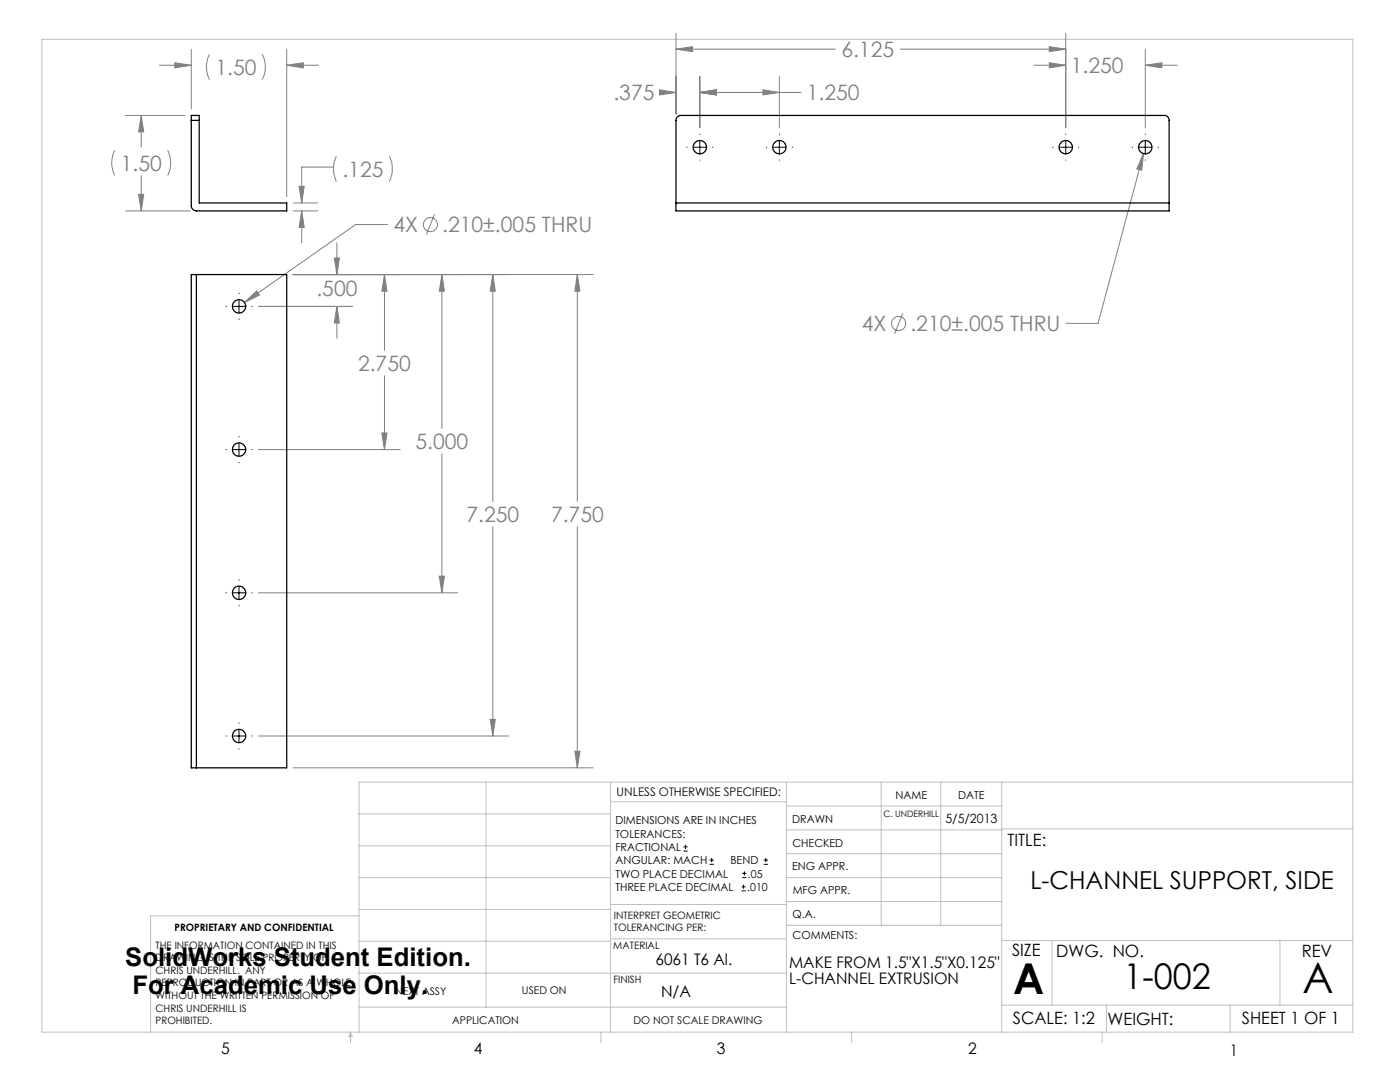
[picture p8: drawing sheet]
<svg xmlns="http://www.w3.org/2000/svg" width="279mm" height="216mm" viewBox="0 0 279 216" stroke-linecap="round" stroke-linejoin="round" font-family="sans-serif">
<g fill="none" stroke="#808080" stroke-width=".2">
<path d="M31.8 13h6.4M34.9 12.5l3.3 .5-3.3 .5zM38.2 9.8v12M41.8 10.8a5.6 5.6 0 0 0 0 5.1M52.4 10.8a5.6 5.6 0 0 1 0 5.1M57.2 9.8v29.4M57.2 13h6.4M57.2 13l3.3-.5v1zM131.6 17.9l3.3 .6-3.3 .4zM131.8 18.5h3.1M134.9 9.8l3.3-.5v1zM134.9 6.6v16.2"/>
<path d="M134.9 9.8h31.8M139.7 18.5l3.3-.6v1zM139.7 15.3v10.2M139.7 18.5h20.1M152.3 17.9l3.2 .6-3.2 .4zM155.5 15.3v10.2M179.6 9.8h33.1M206.3 13h6.4M209.4 9.3l3.3 .5-3.3 .5zM209.4 12.5l3.3 .5-3.3 .5zM212.7 6.6v18.9M228.6 13h6.3"/>
<path d="M228.6 9.8v15.7M228.6 13l3.3-.5v1zM22.9 30a5.6 5.6 0 0 0 0 5M25 23h11.9M27.7 38.8h1l-.5 3.3zM28.2 23v6.4M28.2 35v7.1M28.2 23l.5 3.3h-1zM33.4 30a5.6 5.6 0 0 1 0 5M59.7 37.2h1l-.5 3.3zM66.6 33.3h-6.4v7.2M67.1 31.2a5.9 5.9 0 0 0 0 5"/>
<path d="M77.7 31.2a5.9 5.9 0 0 1 0 5M228.2 30.7l-9.1 33.8h-6.3M228.2 30.7l-.3 3.3-1-.3zM25 42.1h12.9M58.5 42.1h4.9M58.5 40.5h4.9M58.5 54.8h59.9M60.2 42.1v6.3M60.2 42.1l.5 3.3h-1zM66.7 51.5h1l-.5 3.3zM67.2 48.4v6.4M76.7 54.8l.5 3.3h-1z"/>
<path d="M76.7 54.8v15.1M77.3 44.8h-6.3l-22.2 15.6M86.7 42.8l-1.6 4M88.2 54.8l.5 3.3h-1zM88.2 54.8v30.7M98.4 54.8l.4 3.3h-1zM98.4 54.8v45.2M115.2 54.8v45.2M115.2 54.8l.5 3.3h-1zM48.8 60.4l2.4-2.3 .6 .8zM51.6 61.1h18.8M67.2 61.1l.5 3.4h-1z"/>
<path d="M67.2 61.1v6.4M76.7 75v14.7M180.2 62.5l-1.7 4.1M51.6 89.7h28.3M76.2 86.4h1l-.5 3.3zM88.2 90.6v27.7M51.6 118.3h39.8M87.7 115h1l-.5 3.3zM98.4 105.1v41.8M115.2 105.1v48.1M51.6 146.9h49.9M58.5 153.2h59.9"/>
<path d="M97.8 143.5h1l-.4 3.4zM114.7 149.9h1l-.5 3.3z"/>
<circle cx="85.9" cy="44.8" r="1.41"/>
<circle cx="179.3" cy="64.5" r="1.42"/>
</g>
<g fill="none" stroke="#000" stroke-width=".2">
<path d="M137.1 29.4h.1M138.4 29.4h2.5M139.7 26.8h.1M139.7 28.1v2.6M139.7 31.9v.1M142.2 29.4h.1M152.9 29.4h.1M154.3 29.4h2.5M155.5 26.8h.1M155.5 28.1v2.6M155.5 31.9v.1M158.1 29.4h.1"/>
<path d="M210.1 29.4h.1M211.4 29.4h2.6M212.7 26.8h.1M212.7 28.1v2.6M212.7 31.9v.1M215.2 29.4h.1M226 29.4h.1M227.3 29.4h2.5M228.6 26.8h.1M228.6 28.1v2.6M228.6 31.9v.1M231.1 29.4h.1"/>
<path d="M47.7 58.5v.1M47.7 59.9v2.5M45.1 61.1h.1M46.4 61.1h2.6M47.7 63.7h.1M50.2 61.1h.1M45.1 89.7h.1M46.4 89.7h2.6M47.7 87.1v.1M47.7 88.4v2.6M47.7 92.3h.1M50.2 89.7h.1"/>
<path d="M45.1 118.3h.1M46.4 118.3h2.6M47.7 115.7h.1M47.7 117v2.6M50.2 118.3h.1M47.7 120.8v.1M45.1 146.9h.1M46.4 146.9h2.6M47.7 144.3h.1M47.7 145.6v2.5M47.7 149.4v.1M50.2 146.9h.1"/>
<path d="M136.4 169.8h.8M136.4 169h.8M136.8 168.6v.8M141.6 172.5h.9M141.6 171.6h.9M142 171.2v.8M148 177.8h.8M148 177h.8M148.1 175.1h.8M148.1 174.3h.8M148.4 176.5v.8M148.6 173.9v.8"/>
<path d="M152.4 172.5h.8M152.4 171.6h.8M152.8 171.2v.8"/>
</g>
<g fill="none" stroke="#c0c0c0" stroke-width=".2">
<path d="M8.4 7.8h261.6v198.2h-261.6zM97 156.1v44.9M121.8 156.1v49.9M121.8 160h35.2M157 156.1v49.9M175.9 156.1v28.5M187.7 156.1v28.5M199.9 156.1v49.9M270 156.1h-198.4v49.9M71.6 175.1h50.2M71.6 168.8h50.2M71.6 162.4h50.2"/>
<path d="M157 170.4h42.9M157 165.6h42.9M157 160.8h42.9M157 175.1h42.9M157 179.9h42.9M199.9 165.4h70.1M71.6 194.2h85.4M71.6 187.8h50.2M71.6 181.5h50.2M71.6 182.7h-41.5v23.3M121.8 187.3h35.2M121.8 180.5h35.2"/>
<path d="M157 184.6h42.9M199.9 187.7h70.1M210 187.7v12.9M255.4 187.7v12.9M70 206v2.1M70 206l.3 .8h-.7zM71.6 201h85.4M119.9 206v2.1M170 206v2.1M199.9 200.6h70.1M220 206v2.1M220.8 200.6v5.4"/>
<path d="M245.5 200.6v5.4"/>
</g>
<path d="M34.9 12.5l3.3 .5-3.3 .5zM57.2 13l3.3-.5v1zM27.7 38.8h1l-.5 3.3zM28.2 23l.5 3.3h-1zM60.2 42.1l.5 3.3h-1zM59.7 37.2h1l-.5 3.3zM131.6 17.9l3.3 .6-3.3 .4zM139.7 18.5l3.3-.6v1zM139.7 18.5l3.3-.6v1zM152.3 17.9l3.2 .6-3.2 .4zM134.9 9.8l3.3-.5v1zM209.4 9.3l3.3 .5-3.3 .5zM209.4 12.5l3.3 .5-3.3 .5zM228.6 13l3.3-.5v1zM228.2 30.7l-1.3 3 1 .3zM66.7 51.5h1l-.5 3.3zM67.2 61.1l.5 3.4h-1zM76.7 54.8l.5 3.3h-1zM76.2 86.4h1l-.5 3.3zM88.2 54.8l.5 3.3h-1zM87.7 115h1l-.5 3.3zM98.4 54.8l.4 3.3h-1zM97.8 143.5h1l-.4 3.4zM115.2 54.8l.5 3.3h-1zM114.7 149.9h1l-.5 3.3zM48.8 60.4l3-1.5-.6-.8z" fill="#808080"/>
<g fill="none" stroke="#000" stroke-width=".25">
<path d="M38.2 24v17.1a1.09 1.09 0 0 0 1 1h18v-1.6h-17.4v-16.5M38.2 24v-1h1.6v1M38.2 24h1.6M135.2 23.3l.5-.3h96.6a.96 .96 0 0 1 1 1v18.1h-98.4v-18.1zM39.2 54.8h-1v98.4h1M39.2 54.8h18v98.4h-18M39.2 54.8v98.4M134.9 40.5h98.4"/>
<circle cx="139.7" cy="29.4" r="1.33"/>
<circle cx="155.5" cy="29.4" r="1.33"/>
<circle cx="212.7" cy="29.4" r="1.33"/>
<circle cx="228.6" cy="29.4" r="1.33"/>
<circle cx="47.7" cy="61.1" r="1.34"/>
<circle cx="47.7" cy="89.7" r="1.34"/>
<circle cx="47.7" cy="118.3" r="1.34"/>
<circle cx="47.7" cy="146.9" r="1.34"/>
</g>
<g font-size="8.5">
<text x="202.2" y="198.3">A</text>
<text x="260" y="198.1">A</text>
</g>
<text font-size="7.1" x="224.2" y="197.4">1-002</text>
<g font-size="5.1">
<text x="25" y="192.8">SolidWorks Student Edition.</text>
<text x="26.4" y="198.4">For Academic Use Only.</text>
</g>
<text font-size="4.9" x="205.6" y="177.5">L-CHANNEL SUPPORT, SIDE</text>
<g font-size="4.2" fill="#808080">
<text x="167.9" y="11.4">6.125</text>
<text x="43" y="14.9">1.50</text>
<text x="213.7" y="14.6">1.250</text>
<text x="122.4" y="20">.375</text>
<text x="161" y="20">1.250</text>
<text x="24.1" y="34.1">1.50</text>
<text x="68.3" y="35.3">.125</text>
<text x="78.5" y="46.4">4X</text>
<text x="88.2" y="46.3">.210±.005 THRU</text>
<text x="63.1" y="59.1">.500</text>
<text x="172" y="66.1">4X</text>
<text x="181.7" y="66.1">.210±.005 THRU</text>
<text x="71.5" y="74">2.750</text>
<text x="82.9" y="89.6">5.000</text>
<text x="93.1" y="104.2">7.250</text>
<text x="110" y="104.2">7.750</text>
</g>
<g font-size="3.4">
<text x="201.1" y="168.8">TITLE:</text>
<text x="202" y="190.8">SIZE</text>
<text x="210.8" y="190.9">DWG. NO.</text>
<text x="259.8" y="191">REV</text>
<text x="202.1" y="204.4">SCALE: 1:2</text>
<text x="221" y="204.5">WEIGHT:</text>
<text x="247.8" y="204.4">SHEET 1 OF 1</text>
</g>
<g font-size="3.2">
<text x="130.8" y="192.5">6061 T6 Al.</text>
<text x="157.5" y="193.1">MAKE FROM 1.5&quot;X1.5&quot;X0.125&quot;</text>
<text x="157.5" y="196.3">L-CHANNEL EXTRUSION</text>
<text x="131.9" y="198.9">N/A</text>
<text x="44.2" y="210.4">5</text>
<text x="94.6" y="210.3">4</text>
<text x="143.1" y="210.4">3</text>
<text x="193.2" y="210.3">2</text>
<text x="245.4" y="210.6">1</text>
</g>
<text font-size="2.5" x="188.7" y="164.2">5/5/2013</text>
<text font-size="2.4" x="123.1" y="158.9">UNLESS OTHERWISE SPECIFIED:</text>
<g font-size="2.2">
<text x="178.7" y="159.4">NAME</text>
<text x="191.2" y="159.4">DATE</text>
<text x="122.8" y="164.5">DIMENSIONS ARE IN INCHES</text>
<text x="122.8" y="167.1">TOLERANCES:</text>
<text x="158.1" y="164.2">DRAWN</text>
<text x="122.8" y="169.8">FRACTIONAL</text>
<text x="122.8" y="172.5">ANGULAR: MACH</text>
<text x="145.8" y="172.5">BEND</text>
<text x="158.1" y="173.7">ENG APPR.</text>
<text x="158.2" y="169.1">CHECKED</text>
<text x="122.8" y="177.8">THREE PLACE DECIMAL</text>
<text x="122.8" y="175.1">TWO PLACE DECIMAL</text>
<text x="149.1" y="177.8">.010</text>
<text x="149.3" y="175.1">.05</text>
<text x="158.2" y="178.4">MFG APPR.</text>
<text x="158.2" y="183.2">Q.A.</text>
<text x="158.2" y="187.4">COMMENTS:</text>
</g>
<g font-size="2.1">
<text x="78.8" y="198.5">NEXT ASSY</text>
<text x="104.2" y="198.4">USED ON</text>
<text x="90.2" y="204.3">APPLICATION</text>
<text x="126.4" y="204.3">DO NOT SCALE DRAWING</text>
</g>
<g font-size="2">
<text x="34.8" y="185.7">PROPRIETARY AND CONFIDENTIAL</text>
<text x="122.5" y="183.3">INTERPRET GEOMETRIC</text>
<text x="122.5" y="185.9">TOLERANCING PER:</text>
<text x="31.1" y="189.3">THE INFORMATION CONTAINED IN THIS</text>
<text x="31.1" y="191.8">DRAWING IS THE SOLE PROPERTY OF</text>
<text x="122.4" y="189.4">MATERIAL</text>
<text x="31.1" y="194.3">CHRIS UNDERHILL. ANY</text>
<text x="31.1" y="196.8">REPRODUCTION IN PART OR AS A WHOLE</text>
<text x="122.4" y="196.2">FINISH</text>
<text x="31.1" y="199.4">WITHOUT THE WRITTEN PERMISSION OF</text>
<text x="31.1" y="201.9">CHRIS UNDERHILL IS</text>
<text x="31.1" y="204.4">PROHIBITED.</text>
</g>
<text font-size="1.8" x="176.3" y="163.1">C. UNDERHILL</text>
</svg>
